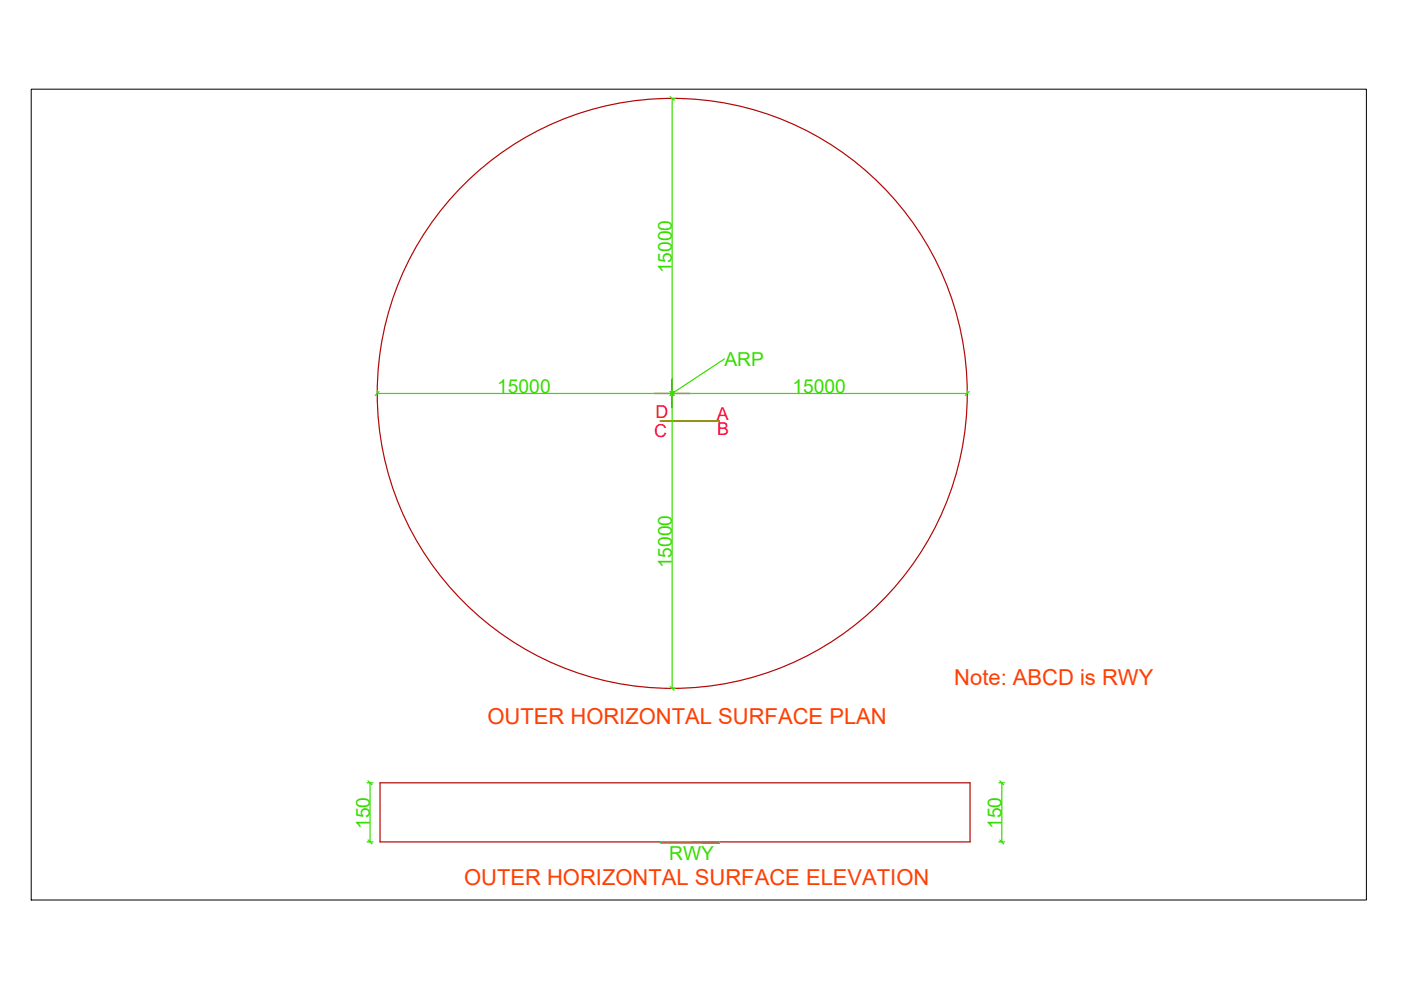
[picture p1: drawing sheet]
<svg xmlns="http://www.w3.org/2000/svg" width="297mm" height="210mm" viewBox="0 0 297 210" stroke-linecap="round" stroke-linejoin="round" font-family="sans-serif">
<!-- layer: Runway -->
<path d="M140 89.2h12.5v.2h-12.5z" fill="none" stroke="#f00" stroke-width=".25"/>
<!-- layer: RWY CL -->
<path d="M140 89.3h12.5" fill="none" stroke="#3fff00" stroke-width=".25"/>
<!-- layer: Outer Hz -->
<g fill="none" stroke="#b10606" stroke-width=".25">
<path d="M138.7 83.4h7.6M142.5 80.3v6.2M80.6 166h125.1v12.5h-125.1z"/>
<circle cx="142.5" cy="83.4" r="62.6"/>
</g>
<!-- layer: Dimtxt -->
<path d="M143.1 20.9h-.6v62.5h.6M153.6 76.1l-11.1 7.3v-.6v.6h-62.5v-.6M141.9 83.4h.6v62.6h.6M205.1 82.8v.6h-62.6M77.8 166h1.3M77.8 178.5h1.3M78.5 166v12.5M211.8 166h1.2M211.8 178.5h1.2M212.4 166v12.5" fill="none" stroke="#37dd00" stroke-width=".25"/>
<!-- layer: 0 -->
<path d="M142.1 20.5l.8 .8M80.4 83l-.8 .8M142.1 83l.8 .8M142.9 83l-.8 .8M205.5 83l-.8 .8M142.1 145.6l.8 .8M78 165.6l.9 .8M78 178.1l.9 .8M212 165.6l.8 .8M212 178.1l.8 .8" fill="none" stroke="#37dd00" stroke-width=".25"/>
<!-- layer: Approach Elev -->
<path d="M140 178.5l12.5 .2v-.2zM140 178.5l12.5 .2h-12.5z" fill="#0dd" stroke="#0dd" stroke-width=".21"/>
<!-- layer: Approach -->
<path d="M140 178.7h12.5" fill="none" stroke="#ff3f00" stroke-width=".25"/>
<!-- layer: Approach Elev -->
<path d="M140 178.5v.2M152.5 178.5v.2" fill="none" stroke="#0dd" stroke-width=".25"/>
<!-- layer: 0 -->
<path d="M6.6 18.9h283.1v171.9h-283.1z" fill="none" stroke="#000" stroke-width=".21"/>
<g font-size="4.7" fill="#ff3f00">
<text x="202.3" y="145.3">Note: ABCD is RWY</text>
<text x="103.3" y="153.5">OUTER HORIZONTAL SURFACE PLAN</text>
<text x="98.4" y="187.7">OUTER HORIZONTAL SURFACE ELEVATION</text>
</g>
<g font-size="4.1" fill="#37dd00">
<text x="142.5" y="57.9" transform="rotate(-90 142.5 57.9)">15000</text>
<text x="153.6" y="77.6">ARP</text>
<text x="105.4" y="83.4">15000</text>
<text x="168" y="83.4">15000</text>
<text x="142.5" y="120.5" transform="rotate(-90 142.5 120.5)">15000</text>
<text x="78.4" y="175.8" transform="rotate(-90 78.4 175.8)">150</text>
<text x="212.3" y="175.8" transform="rotate(-90 212.3 175.8)">150</text>
<text x="141.9" y="182.3">RWY</text>
</g>
<g font-size="3.8" fill="#ff003f">
<text x="139" y="88.7">D</text>
<text x="151.9" y="89">A</text>
<text x="138.7" y="92.7">C</text>
<text x="152.1" y="92.3">B</text>
</g>
</svg>
